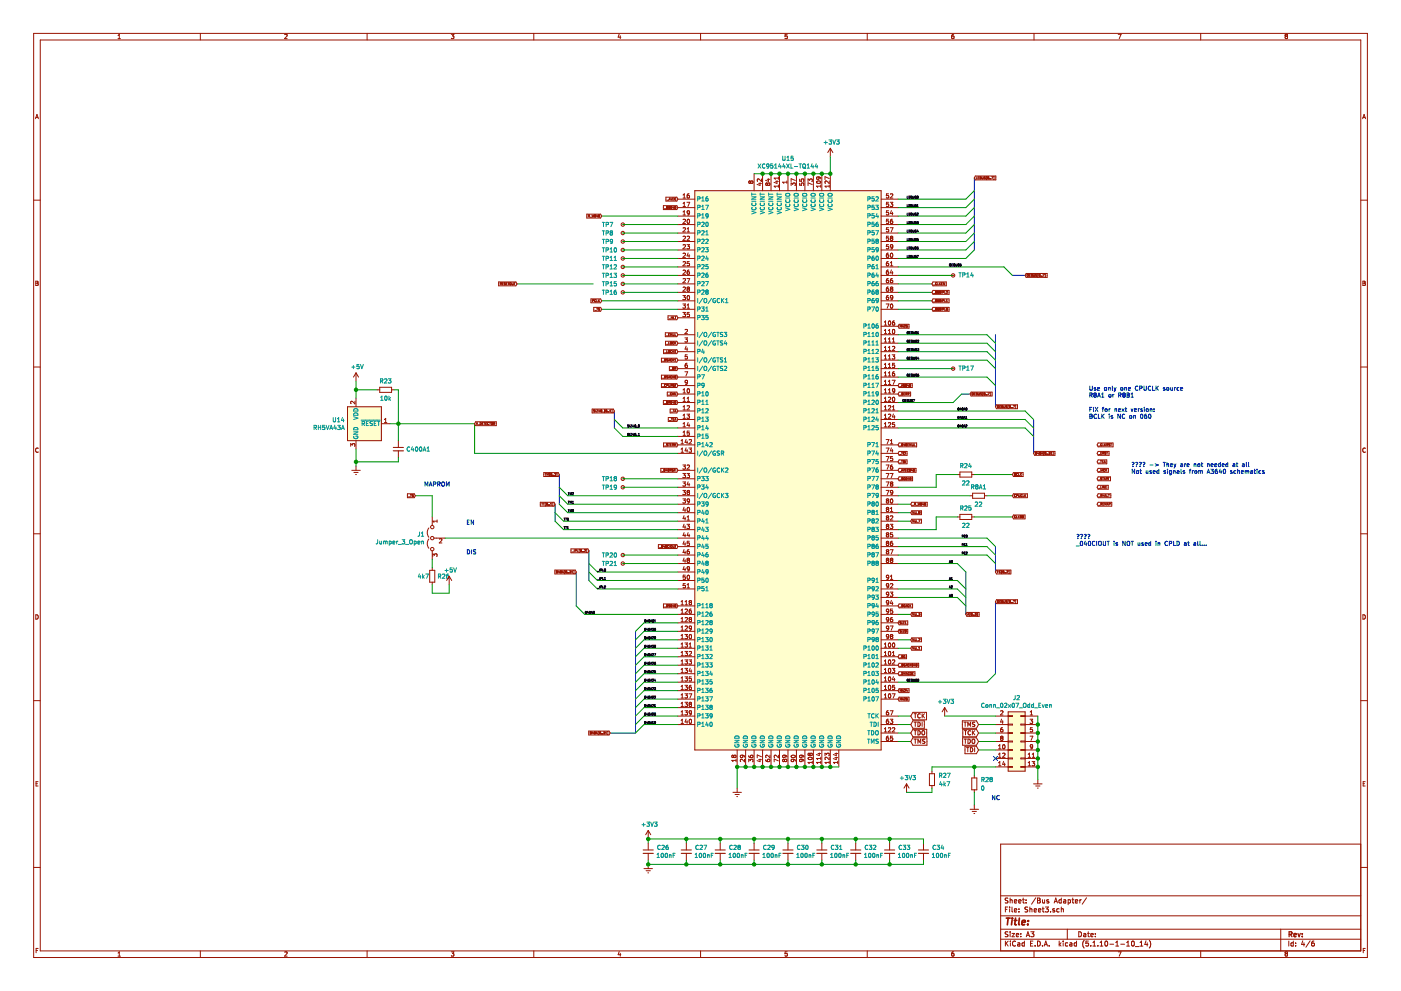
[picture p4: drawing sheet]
EESchema Schematic File Version 4
EELAYER 30 0
EELAYER END
$Descr A3 16535 11693
encoding utf-8
Sheet 4 6
Title ""
Date ""
Rev ""
Comp ""
Comment1 ""
Comment2 ""
Comment3 ""
Comment4 ""
$EndDescr
Entry Wire Line
	6600 5950 6700 6050
Entry Wire Line
	6600 5850 6700 5950
Entry Wire Line
	6600 5750 6700 5850
Text Label 6700 5850 0    25   ~ 0
TM2
Text Label 6700 5950 0    25   ~ 0
TM1
Text Label 6700 6050 0    25   ~ 0
TM0
Entry Wire Line
	11300 6650 11400 6750
Entry Wire Line
	11300 6850 11400 6950
Entry Wire Line
	11300 6950 11400 7050
Entry Wire Line
	11300 7050 11400 7150
Text Label 11200 7050 0    25   ~ 0
A3
Text Label 11200 6950 0    25   ~ 0
A2
Text Label 11200 6850 0    25   ~ 0
A1
Text Label 11200 6650 0    25   ~ 0
A0
Text Label 6650 6250 0    25   ~ 0
TT1
Text Label 6650 6150 0    25   ~ 0
TT0
Entry Wire Line
	6550 6150 6650 6250
Entry Wire Line
	6550 6050 6650 6150
Wire Wire Line
	10600 6350 11650 6350
Wire Wire Line
	10600 6450 11650 6450
Text Label 11350 6550 0    25   ~ 0
FC2
Text Label 11350 6450 0    25   ~ 0
FC1
Text Label 11350 6350 0    25   ~ 0
FC0
Entry Wire Line
	11650 6350 11750 6450
Entry Wire Line
	11650 6450 11750 6550
Entry Wire Line
	11650 6550 11750 6650
Text Label 7400 5150 0    25   ~ 0
SIZ40_1
Text Label 7400 5050 0    25   ~ 0
SIZ40_0
Entry Wire Line
	7250 5050 7350 5150
Entry Wire Line
	7250 4950 7350 5050
Wire Wire Line
	7350 5050 8000 5050
Wire Wire Line
	7350 5150 8000 5150
Entry Wire Line
	11650 3950 11750 4050
Entry Wire Line
	11650 4050 11750 4150
Entry Wire Line
	11650 4150 11750 4250
Entry Wire Line
	11650 4250 11750 4350
Entry Wire Line
	11850 3150 11950 3250
Entry Wire Line
	11650 4450 11750 4550
Entry Wire Line
	11250 4750 11350 4650
Text Label 10700 3950 0    25   ~ 0
OEBUS1
Text Label 10700 4050 0    25   ~ 0
OEBUS2
Text Label 10700 4150 0    25   ~ 0
OEBUS3
Text Label 10700 4250 0    25   ~ 0
OEBUS4
Text Label 11200 3150 0    25   ~ 0
OEBUS5
Text Label 10700 4450 0    25   ~ 0
OEBUS6
Text Label 10650 4750 0    25   ~ 0
OEBUS7
Text GLabel 8000 4350 0    25   Input ~ 0
_BR
Text GLabel 10600 7150 2    25   Input ~ 0
_BGACK
Text GLabel 8000 5250 0    25   Input ~ 0
_STERM
Text GLabel 8000 4650 0    25   Input ~ 0
_CIIN
Text GLabel 8000 4250 0    25   Input ~ 0
_DSACK1
Text GLabel 8000 4450 0    25   Input ~ 0
_DSACK0
Text GLabel 8000 3750 0    25   Input ~ 0
_HLT
Text GLabel 10600 4650 2    25   Input ~ 0
_BERR
Text GLabel 8000 4550 0    25   Input ~ 0
_CPURST
Text GLabel 6550 5950 0    25   Input ~ 0
TT[0..1]
Text GLabel 12950 5850 2    25   Input ~ 0
_RHALT
Text GLabel 8000 5550 0    25   Input ~ 0
_040RSTI
Text GLabel 6600 5600 0    25   Input ~ 0
TM[0..2]
Text GLabel 10600 7350 2    25   Input ~ 0
SIZ1
Text GLabel 10600 7450 2    25   Input ~ 0
SIZ0
Text GLabel 11750 6750 2    25   Input ~ 0
FC[0..2]
Text GLabel 12950 5550 2    25   Input ~ 0
_IACK
Text GLabel 11400 7250 2    25   Input ~ 0
A[0..3]
Text GLabel 7250 4850 0    25   Input ~ 0
SIZ40_[0..1]
Text GLabel 7100 2550 0    25   Input ~ 0
R_W040
Text GLabel 7100 3650 0    25   Input ~ 0
_TS
Text GLabel 8000 7150 0    25   Input ~ 0
_DS040
Text GLabel 10600 4550 2    25   Input ~ 0
_AS040
Text GLabel 10600 5450 2    25   Input ~ 0
_TBI
Text GLabel 11750 4800 2    25   Input ~ 0
OEBUS[0..7]
Text GLabel 12950 5750 2    25   Input ~ 0
_LINE
Text GLabel 12950 5650 2    25   Input ~ 0
_START
Text GLabel 10600 5350 2    25   Input ~ 0
_TCI
Text GLabel 10600 5550 2    25   Input ~ 0
_AVEC040
Text GLabel 6950 6500 0    25   Input ~ 0
_IPL[0..2]
Text GLabel 10600 7850 2    25   Input ~ 0
_BGACK040
Text GLabel 10600 7750 2    25   Input ~ 0
_BG
Text GLabel 10600 5650 2    25   Input ~ 0
_BG040
Text GLabel 8000 2450 0    25   Input ~ 0
_BB040
Text GLabel 8000 4750 0    25   Input ~ 0
_BR040
Text GLabel 8000 4050 0    25   Input ~ 0
_LOCK
Text GLabel 8000 4150 0    25   Input ~ 0
_LOCKE
Text GLabel 7100 3550 0    25   Input ~ 0
PCLK
Text Label 10700 3050 0    25   ~ 0
LEBUS7
Text Label 10700 2950 0    25   ~ 0
LEBUS6
Text Label 10700 2850 0    25   ~ 0
LEBUS5
Text Label 10700 2750 0    25   ~ 0
LEBUS4
Text Label 10700 2650 0    25   ~ 0
LEBUS3
Text Label 10700 2550 0    25   ~ 0
LEBUS2
Text Label 10700 2450 0    25   ~ 0
LEBUS1
Text Label 10700 2350 0    25   ~ 0
LEBUS0
Wire Wire Line
	10600 2350 11400 2350
Wire Wire Line
	10600 2450 11400 2450
Wire Wire Line
	10600 2550 11400 2550
Entry Wire Line
	11400 2750 11500 2650
Entry Wire Line
	11400 2650 11500 2550
Entry Wire Line
	11400 2550 11500 2450
Entry Wire Line
	11400 2350 11500 2250
Wire Wire Line
	10600 2650 11400 2650
Wire Wire Line
	10600 2750 11400 2750
Wire Wire Line
	10600 2850 11400 2850
Wire Wire Line
	10600 2950 11400 2950
Text GLabel 11500 2100 2    25   Input ~ 0
LEBUS[0..7]
Entry Wire Line
	11400 2450 11500 2350
Entry Wire Line
	11400 3050 11500 2950
Entry Wire Line
	11400 2950 11500 2850
Entry Wire Line
	11400 2850 11500 2750
Wire Wire Line
	10600 3050 11400 3050
Wire Wire Line
	6700 5850 8000 5850
Wire Wire Line
	6700 5950 8000 5950
Wire Wire Line
	6700 6050 8000 6050
Wire Wire Line
	6650 6150 8000 6150
Wire Wire Line
	6650 6250 8000 6250
Wire Wire Line
	10600 4450 11650 4450
Wire Wire Line
	10600 4250 11650 4250
Wire Wire Line
	10600 4150 11650 4150
Wire Wire Line
	10600 4050 11650 4050
Wire Wire Line
	10600 3950 11650 3950
Entry Wire Line
	6950 6750 7050 6850
Entry Wire Line
	6950 6650 7050 6750
Text Label 7050 6750 0    25   ~ 0
_IPL0
Text Label 7050 6850 0    25   ~ 0
_IPL1
Text Label 7050 6950 0    25   ~ 0
_IPL2
Wire Wire Line
	7050 6750 8000 6750
Wire Wire Line
	7050 6850 8000 6850
Wire Wire Line
	7050 6950 8000 6950
Wire Wire Line
	4600 5000 4700 5000
$Comp
L A3660_Library:RH5VA43A U?
U 1 1
P 4200 5000
AR Path="/5EDF3731/62C5B10B" Ref="U?"  Part="1" 
AR Path="/615132FB/62C5B10B" Ref="U14"  Part="1" 
F 0 "U14" H 4070 5046 50  0000 R CNN
F 1 "RH5VA43A" H 4070 4955 50  0000 R CNN
F 2 "Package_TO_SOT_SMD:SOT-89-3_Handsoldering" H 4300 5500 50  0001 C CNN
F 3 "http://www.ti.com/lit/ds/sbvs193d/sbvs193d.pdf" H 4200 5000 50  0001 C CNN
	1    4200 5000
	1    0    0    -1  
$EndComp
$Comp
L Device:R_Small R?
U 1 1
P 4550 4600
AR Path="/5EDF3731/62C5B111" Ref="R?"  Part="1" 
AR Path="/615132FB/62C5B111" Ref="R23"  Part="1" 
F 0 "R23" V 4446 4600 50  0000 C CNN
F 1 "10k" V 4650 4600 50  0000 C CNN
F 2 "Resistor_SMD:R_0805_2012Metric_Pad1.20x1.40mm_HandSolder" H 4550 4600 50  0001 C CNN
F 3 "~" H 4550 4600 50  0001 C CNN
	1    4550 4600
	0    1    1    0   
$EndComp
$Comp
L power:+5V #PWR?
U 1 1
P 4200 4500
AR Path="/5EDF3731/62C5B117" Ref="#PWR?"  Part="1" 
AR Path="/615132FB/62C5B117" Ref="#PWR047"  Part="1" 
F 0 "#PWR047" H 4200 4350 50  0001 C CNN
F 1 "+5V" H 4215 4673 50  0000 C CNN
F 2 "" H 4200 4500 50  0001 C CNN
F 3 "" H 4200 4500 50  0001 C CNN
	1    4200 4500
	1    0    0    -1  
$EndComp
$Comp
L power:Earth #PWR?
U 1 1
P 4200 5500
AR Path="/5EDF3731/62C5B11D" Ref="#PWR?"  Part="1" 
AR Path="/615132FB/62C5B11D" Ref="#PWR048"  Part="1" 
F 0 "#PWR048" H 4200 5250 50  0001 C CNN
F 1 "Earth" H 4200 5350 50  0001 C CNN
F 2 "" H 4200 5500 50  0001 C CNN
F 3 "~" H 4200 5500 50  0001 C CNN
	1    4200 5500
	1    0    0    -1  
$EndComp
Wire Wire Line
	4200 5500 4200 5450
Wire Wire Line
	4200 4700 4200 4600
Wire Wire Line
	4450 4600 4200 4600
Connection ~ 4200 4600
Wire Wire Line
	4200 4600 4200 4500
Wire Wire Line
	4650 4600 4700 4600
Wire Wire Line
	4700 4600 4700 5000
Connection ~ 4700 5000
Wire Wire Line
	4700 5000 5600 5000
Text GLabel 8000 3950 0    25   Input ~ 0
_EMUL
Text GLabel 10600 5250 2    25   Input ~ 0
_040EMUL
Text GLabel 12950 5350 2    25   Input ~ 0
_ERST
Text GLabel 12950 5450 2    25   Input ~ 0
_T1A
Text GLabel 12950 5250 2    25   Input ~ 0
_CLKRST
$Comp
L Device:C_Small C400A?
U 1 1
P 4700 5300
AR Path="/5EDF3731/62C5B136" Ref="C400A?"  Part="1" 
AR Path="/615132FB/62C5B136" Ref="C400A1"  Part="1" 
F 0 "C400A1" H 4792 5300 50  0000 L CNN
F 1 "C_Small" V 4838 5300 50  0001 C CNN
F 2 "Capacitor_SMD:C_1812_4532Metric_Pad1.57x3.40mm_HandSolder" H 4700 5300 50  0001 C CNN
F 3 "~" H 4700 5300 50  0001 C CNN
	1    4700 5300
	1    0    0    -1  
$EndComp
Wire Wire Line
	4700 5400 4700 5450
Wire Wire Line
	4700 5450 4200 5450
Connection ~ 4200 5450
Wire Wire Line
	4200 5450 4200 5300
Wire Wire Line
	4700 5200 4700 5000
Text GLabel 10600 3850 2    25   Input ~ 0
MA25
$Comp
L Jumper:Jumper_3_Open J?
U 1 1
P 5100 6350
AR Path="/5EDF3731/62CE5E50" Ref="J?"  Part="1" 
AR Path="/615132FB/62CE5E50" Ref="J1"  Part="1" 
F 0 "J1" V 5054 6437 50  0000 L CNN
F 1 "Jumper_3_Open" V 5145 6437 50  0000 L CNN
F 2 "Connector_PinHeader_2.54mm:PinHeader_1x03_P2.54mm_Vertical" H 5100 6350 50  0001 C CNN
F 3 "~" H 5100 6350 50  0001 C CNN
	1    5100 6350
	0    -1   1    0   
$EndComp
Wire Wire Line
	5250 6350 8000 6350
Wire Wire Line
	5100 6100 5100 5850
Wire Wire Line
	5100 5850 4900 5850
Text GLabel 4900 5850 0    25   Input ~ 0
_TS
$Comp
L Device:R_Small R?
U 1 1
P 5100 6800
AR Path="/5EDF3731/62CE5E5A" Ref="R?"  Part="1" 
AR Path="/615132FB/62CE5E5A" Ref="R26"  Part="1" 
F 0 "R26" H 5159 6800 50  0000 L CNN
F 1 "4k7" H 4995 6800 50  0000 C CNN
F 2 "Resistor_SMD:R_0805_2012Metric_Pad1.20x1.40mm_HandSolder" H 5100 6800 50  0001 C CNN
F 3 "~" H 5100 6800 50  0001 C CNN
	1    5100 6800
	1    0    0    -1  
$EndComp
Wire Wire Line
	5100 6700 5100 6600
$Comp
L power:+5V #PWR?
U 1 1
P 5300 6900
AR Path="/5EDF3731/62CE5E61" Ref="#PWR?"  Part="1" 
AR Path="/615132FB/62CE5E61" Ref="#PWR049"  Part="1" 
F 0 "#PWR049" H 5300 6750 50  0001 C CNN
F 1 "+5V" H 5315 7073 50  0000 C CNN
F 2 "" H 5300 6900 50  0001 C CNN
F 3 "" H 5300 6900 50  0001 C CNN
	1    5300 6900
	1    0    0    -1  
$EndComp
Wire Wire Line
	5300 6900 5300 7000
Wire Wire Line
	5300 7000 5100 7000
Wire Wire Line
	5100 7000 5100 6900
Text GLabel 12950 5950 2    25   Input ~ 0
_REMAP
$Comp
L CPLD_Xilinx:XC95144XL-TQ144 U15
U 1 1
P 9300 5550
F 0 "U15" H 9300 9231 50  0000 C CNN
F 1 "XC95144XL-TQ144" H 9300 9140 50  0000 C CNN
F 2 "Package_QFP:TQFP-144_20x20mm_P0.5mm" H 9300 5550 50  0001 C CNN
F 3 "https://www.xilinx.com/support/documentation/data_sheets/ds056.pdf" H 9300 5550 50  0001 C CNN
	1    9300 5550
	1    0    0    -1  
$EndComp
Wire Wire Line
	5600 5000 5600 5350
Wire Wire Line
	5600 5350 8000 5350
Wire Wire Line
	7100 3550 8000 3550
Wire Wire Line
	7100 3650 8000 3650
Wire Wire Line
	7100 2550 8000 2550
$Comp
L power:Earth #PWR?
U 1 1
P 8700 9300
AR Path="/5EDF3731/612F1802" Ref="#PWR?"  Part="1" 
AR Path="/615132FB/612F1802" Ref="#PWR052"  Part="1" 
F 0 "#PWR052" H 8700 9050 50  0001 C CNN
F 1 "Earth" H 8700 9150 50  0001 C CNN
F 2 "" H 8700 9300 50  0001 C CNN
F 3 "~" H 8700 9300 50  0001 C CNN
	1    8700 9300
	1    0    0    -1  
$EndComp
Wire Wire Line
	9900 9050 9800 9050
Connection ~ 8800 9050
Wire Wire Line
	8800 9050 8700 9050
Connection ~ 8900 9050
Wire Wire Line
	8900 9050 8800 9050
Connection ~ 9000 9050
Wire Wire Line
	9000 9050 8900 9050
Connection ~ 9100 9050
Wire Wire Line
	9100 9050 9000 9050
Connection ~ 9200 9050
Wire Wire Line
	9200 9050 9100 9050
Connection ~ 9300 9050
Wire Wire Line
	9300 9050 9200 9050
Connection ~ 9400 9050
Wire Wire Line
	9400 9050 9300 9050
Connection ~ 9500 9050
Wire Wire Line
	9500 9050 9400 9050
Connection ~ 9600 9050
Wire Wire Line
	9600 9050 9500 9050
Connection ~ 9700 9050
Wire Wire Line
	9700 9050 9600 9050
Connection ~ 9800 9050
Wire Wire Line
	9800 9050 9700 9050
Wire Wire Line
	8700 9050 8700 9300
Connection ~ 8700 9050
Wire Wire Line
	8900 2050 9000 2050
Wire Wire Line
	9800 2050 9800 1850
Connection ~ 9800 2050
Connection ~ 9000 2050
Wire Wire Line
	9000 2050 9100 2050
Connection ~ 9100 2050
Wire Wire Line
	9100 2050 9200 2050
Connection ~ 9200 2050
Wire Wire Line
	9200 2050 9300 2050
Connection ~ 9300 2050
Wire Wire Line
	9300 2050 9400 2050
Connection ~ 9400 2050
Wire Wire Line
	9400 2050 9500 2050
Connection ~ 9500 2050
Wire Wire Line
	9500 2050 9600 2050
Connection ~ 9600 2050
Wire Wire Line
	9600 2050 9700 2050
Connection ~ 9700 2050
Wire Wire Line
	9700 2050 9800 2050
$Comp
L power:+3V3 #PWR046
U 1 1
P 9800 1850
AR Path="/615132FB/613669B4" Ref="#PWR046"  Part="1" 
AR Path="/61513069/613669B4" Ref="#PWR?"  Part="1" 
F 0 "#PWR046" H 9800 1700 50  0001 C CNN
F 1 "+3V3" H 9815 2023 50  0000 C CNN
F 2 "" H 9800 1850 50  0001 C CNN
F 3 "" H 9800 1850 50  0001 C CNN
	1    9800 1850
	1    0    0    -1  
$EndComp
Text Notes 13350 5600 0    50   ~ 0
???? -> They are not needed at all\nNot used signals from A3640 schematics
Text GLabel 11000 3650 2    25   Input ~ 0
_060IPL0
Text GLabel 11000 3550 2    25   Input ~ 0
_060IPL1
Text GLabel 11000 3450 2    25   Input ~ 0
_060IPL2
Text GLabel 11000 3350 2    25   Input ~ 0
_CLKEN
Wire Wire Line
	11000 3450 10600 3450
Wire Wire Line
	10600 3550 11000 3550
Wire Wire Line
	11000 3650 10600 3650
Wire Wire Line
	11000 3350 10600 3350
Text GLabel 8000 6450 0    25   Input ~ 0
_040CIOUT
$Comp
L Device:R_Small R?
U 1 1
P 11400 5600
AR Path="/5EDF3731/64337ECC" Ref="R?"  Part="1" 
AR Path="/61513069/64337ECC" Ref="R?"  Part="1" 
AR Path="/615132FB/64337ECC" Ref="R24"  Part="1" 
F 0 "R24" V 11296 5600 50  0000 C CNN
F 1 "22" V 11500 5600 50  0000 C CNN
F 2 "Resistor_SMD:R_0805_2012Metric_Pad1.20x1.40mm_HandSolder" H 11400 5600 50  0001 C CNN
F 3 "~" H 11400 5600 50  0001 C CNN
	1    11400 5600
	0    1    1    0   
$EndComp
$Comp
L Device:R_Small R8A?
U 1 1
P 11550 5850
AR Path="/5EDF3731/64337ED2" Ref="R8A?"  Part="1" 
AR Path="/61513069/64337ED2" Ref="R8A?"  Part="1" 
AR Path="/615132FB/64337ED2" Ref="R8A1"  Part="1" 
F 0 "R8A1" V 11446 5850 50  0000 C CNN
F 1 "22" V 11650 5850 50  0000 C CNN
F 2 "Resistor_SMD:R_0805_2012Metric_Pad1.20x1.40mm_HandSolder" H 11550 5850 50  0001 C CNN
F 3 "~" H 11550 5850 50  0001 C CNN
	1    11550 5850
	0    1    1    0   
$EndComp
Wire Wire Line
	11500 5600 11950 5600
Wire Wire Line
	11650 5850 11950 5850
Text GLabel 11950 5600 2    25   Input ~ 0
BCLK
Text GLabel 11950 5850 2    25   Input ~ 0
CPUCLK
Wire Wire Line
	10600 5850 11450 5850
Text GLabel 10750 5950 2    25   Input ~ 0
_R_W040
Wire Wire Line
	10600 5950 10750 5950
$Comp
L Device:R_Small R?
U 1 1
P 11400 6100
AR Path="/5EDF3731/6180210C" Ref="R?"  Part="1" 
AR Path="/61513069/6180210C" Ref="R?"  Part="1" 
AR Path="/615132FB/6180210C" Ref="R25"  Part="1" 
F 0 "R25" V 11296 6100 50  0000 C CNN
F 1 "22" V 11500 6100 50  0000 C CNN
F 2 "Resistor_SMD:R_0805_2012Metric_Pad1.20x1.40mm_HandSolder" H 11400 6100 50  0001 C CNN
F 3 "~" H 11400 6100 50  0001 C CNN
	1    11400 6100
	0    1    1    0   
$EndComp
Wire Wire Line
	10600 6250 11050 6250
Wire Wire Line
	11500 6100 11950 6100
$Comp
L Device:C_Small C27
U 1 1
P 8100 10050
F 0 "C27" H 8200 10100 50  0000 L CNN
F 1 "100nF" H 8192 10005 50  0000 L CNN
F 2 "Capacitor_SMD:C_0805_2012Metric_Pad1.18x1.45mm_HandSolder" H 8100 10050 50  0001 C CNN
F 3 "~" H 8100 10050 50  0001 C CNN
	1    8100 10050
	1    0    0    -1  
$EndComp
$Comp
L Device:C_Small C28
U 1 1
P 8500 10050
F 0 "C28" H 8600 10100 50  0000 L CNN
F 1 "100nF" H 8592 10005 50  0000 L CNN
F 2 "Capacitor_SMD:C_0805_2012Metric_Pad1.18x1.45mm_HandSolder" H 8500 10050 50  0001 C CNN
F 3 "~" H 8500 10050 50  0001 C CNN
	1    8500 10050
	1    0    0    -1  
$EndComp
Wire Wire Line
	7650 9900 7650 9950
$Comp
L power:Earth #PWR056
U 1 1
P 7650 10200
F 0 "#PWR056" H 7650 9950 50  0001 C CNN
F 1 "Earth" H 7650 10050 50  0001 C CNN
F 2 "" H 7650 10200 50  0001 C CNN
F 3 "~" H 7650 10200 50  0001 C CNN
	1    7650 10200
	1    0    0    -1  
$EndComp
$Comp
L Device:C_Small C26
U 1 1
P 7650 10050
F 0 "C26" H 7750 10100 50  0000 L CNN
F 1 "100nF" H 7742 10005 50  0000 L CNN
F 2 "Capacitor_SMD:C_0805_2012Metric_Pad1.18x1.45mm_HandSolder" H 7650 10050 50  0001 C CNN
F 3 "~" H 7650 10050 50  0001 C CNN
	1    7650 10050
	1    0    0    -1  
$EndComp
Wire Wire Line
	7650 10200 7650 10150
Wire Wire Line
	7650 9900 8100 9900
Wire Wire Line
	8100 9900 8100 9950
Wire Wire Line
	7650 10200 8100 10200
Wire Wire Line
	8100 10200 8100 10150
Connection ~ 7650 10200
Wire Wire Line
	8100 9900 8500 9900
Wire Wire Line
	8500 9900 8500 9950
Connection ~ 8100 9900
Wire Wire Line
	8100 10200 8500 10200
Wire Wire Line
	8500 10200 8500 10150
Connection ~ 8100 10200
$Comp
L Device:C_Small C29
U 1 1
P 8900 10050
F 0 "C29" H 9000 10100 50  0000 L CNN
F 1 "100nF" H 8992 10005 50  0000 L CNN
F 2 "Capacitor_SMD:C_0805_2012Metric_Pad1.18x1.45mm_HandSolder" H 8900 10050 50  0001 C CNN
F 3 "~" H 8900 10050 50  0001 C CNN
	1    8900 10050
	1    0    0    -1  
$EndComp
Wire Wire Line
	8900 10200 8900 10150
$Comp
L Device:C_Small C30
U 1 1
P 9300 10050
F 0 "C30" H 9400 10100 50  0000 L CNN
F 1 "100nF" H 9392 10005 50  0000 L CNN
F 2 "Capacitor_SMD:C_0805_2012Metric_Pad1.18x1.45mm_HandSolder" H 9300 10050 50  0001 C CNN
F 3 "~" H 9300 10050 50  0001 C CNN
	1    9300 10050
	1    0    0    -1  
$EndComp
$Comp
L Device:C_Small C31
U 1 1
P 9700 10050
F 0 "C31" H 9800 10100 50  0000 L CNN
F 1 "100nF" H 9792 10005 50  0000 L CNN
F 2 "Capacitor_SMD:C_0805_2012Metric_Pad1.18x1.45mm_HandSolder" H 9700 10050 50  0001 C CNN
F 3 "~" H 9700 10050 50  0001 C CNN
	1    9700 10050
	1    0    0    -1  
$EndComp
$Comp
L Device:C_Small C32
U 1 1
P 10100 10050
F 0 "C32" H 10200 10100 50  0000 L CNN
F 1 "100nF" H 10192 10005 50  0000 L CNN
F 2 "Capacitor_SMD:C_0805_2012Metric_Pad1.18x1.45mm_HandSolder" H 10100 10050 50  0001 C CNN
F 3 "~" H 10100 10050 50  0001 C CNN
	1    10100 10050
	1    0    0    -1  
$EndComp
$Comp
L Device:C_Small C33
U 1 1
P 10500 10050
F 0 "C33" H 10600 10100 50  0000 L CNN
F 1 "100nF" H 10592 10005 50  0000 L CNN
F 2 "Capacitor_SMD:C_0805_2012Metric_Pad1.18x1.45mm_HandSolder" H 10500 10050 50  0001 C CNN
F 3 "~" H 10500 10050 50  0001 C CNN
	1    10500 10050
	1    0    0    -1  
$EndComp
Wire Wire Line
	8500 10200 8900 10200
Wire Wire Line
	10500 10200 10500 10150
Connection ~ 8500 10200
Connection ~ 8900 10200
Wire Wire Line
	8900 10200 9300 10200
Wire Wire Line
	10100 10150 10100 10200
Connection ~ 10100 10200
Wire Wire Line
	10100 10200 10500 10200
Wire Wire Line
	9700 10150 9700 10200
Connection ~ 9700 10200
Wire Wire Line
	9700 10200 10100 10200
Wire Wire Line
	9300 10150 9300 10200
Connection ~ 9300 10200
Wire Wire Line
	9300 10200 9700 10200
Wire Wire Line
	8500 9900 8900 9900
Wire Wire Line
	10500 9900 10500 9950
Connection ~ 8500 9900
Wire Wire Line
	10100 9950 10100 9900
Connection ~ 10100 9900
Wire Wire Line
	10100 9900 10500 9900
Wire Wire Line
	9700 9950 9700 9900
Connection ~ 9700 9900
Wire Wire Line
	9700 9900 10100 9900
Wire Wire Line
	9300 9950 9300 9900
Connection ~ 9300 9900
Wire Wire Line
	9300 9900 9700 9900
Wire Wire Line
	8900 9950 8900 9900
Connection ~ 8900 9900
Wire Wire Line
	8900 9900 9300 9900
$Comp
L Device:C_Small C34
U 1 1
P 10900 10050
F 0 "C34" H 11000 10100 50  0000 L CNN
F 1 "100nF" H 10992 10005 50  0000 L CNN
F 2 "Capacitor_SMD:C_0805_2012Metric_Pad1.18x1.45mm_HandSolder" H 10900 10050 50  0001 C CNN
F 3 "~" H 10900 10050 50  0001 C CNN
	1    10900 10050
	1    0    0    -1  
$EndComp
Wire Wire Line
	10900 10200 10900 10150
Wire Wire Line
	10900 9900 10900 9950
Wire Wire Line
	10500 9900 10900 9900
Connection ~ 10500 9900
Wire Wire Line
	10500 10200 10900 10200
Connection ~ 10500 10200
$Comp
L power:+3V3 #PWR055
U 1 1
P 7650 9900
AR Path="/615132FB/6106B85A" Ref="#PWR055"  Part="1" 
AR Path="/61513069/6106B85A" Ref="#PWR?"  Part="1" 
F 0 "#PWR055" H 7650 9750 50  0001 C CNN
F 1 "+3V3" H 7665 10073 50  0000 C CNN
F 2 "" H 7650 9900 50  0001 C CNN
F 3 "" H 7650 9900 50  0001 C CNN
	1    7650 9900
	1    0    0    -1  
$EndComp
Connection ~ 7650 9900
$Comp
L Connector_Generic:Conn_02x07_Odd_Even J2
U 1 1
P 12050 8750
F 0 "J2" H 12100 9267 50  0000 C CNN
F 1 "Conn_02x07_Odd_Even" H 12100 9176 50  0000 C CNN
F 2 "Connector_IDC:IDC-Header_2x07_P2.54mm_Vertical" H 12050 8750 50  0001 C CNN
F 3 "~" H 12050 8750 50  0001 C CNN
	1    12050 8750
	-1   0    0    -1  
$EndComp
$Comp
L power:Earth #PWR?
U 1 1
P 12250 9200
AR Path="/5EDF3731/61B48EF2" Ref="#PWR?"  Part="1" 
AR Path="/615132FB/61B48EF2" Ref="#PWR051"  Part="1" 
F 0 "#PWR051" H 12250 8950 50  0001 C CNN
F 1 "Earth" H 12250 9050 50  0001 C CNN
F 2 "" H 12250 9200 50  0001 C CNN
F 3 "~" H 12250 9200 50  0001 C CNN
	1    12250 9200
	1    0    0    -1  
$EndComp
Wire Wire Line
	12250 8450 12250 8550
Connection ~ 12250 8550
Wire Wire Line
	12250 8550 12250 8650
Connection ~ 12250 8650
Wire Wire Line
	12250 8650 12250 8750
Connection ~ 12250 8750
Wire Wire Line
	12250 8750 12250 8850
Connection ~ 12250 8850
Wire Wire Line
	12250 8850 12250 8950
Connection ~ 12250 8950
Wire Wire Line
	12250 8950 12250 9050
Connection ~ 12250 9050
Wire Wire Line
	12250 9050 12250 9200
NoConn ~ 11750 8950
Wire Wire Line
	11150 8450 11750 8450
$Comp
L power:+3V3 #PWR050
U 1 1
P 11150 8450
AR Path="/615132FB/61B70EAA" Ref="#PWR050"  Part="1" 
AR Path="/61513069/61B70EAA" Ref="#PWR?"  Part="1" 
F 0 "#PWR050" H 11150 8300 50  0001 C CNN
F 1 "+3V3" H 11165 8623 50  0000 C CNN
F 2 "" H 11150 8450 50  0001 C CNN
F 3 "" H 11150 8450 50  0001 C CNN
	1    11150 8450
	1    0    0    -1  
$EndComp
Text GLabel 11550 8750 0    50   Input ~ 0
TDO
Text GLabel 11550 8850 0    50   Input ~ 0
TDI
Text GLabel 11550 8650 0    50   Input ~ 0
TCK
Text GLabel 11550 8550 0    50   Input ~ 0
TMS
Wire Wire Line
	11750 9050 11500 9050
Wire Wire Line
	11500 9050 11500 9150
$Comp
L Device:R_Small R?
U 1 1
P 11500 9250
AR Path="/5EDF3731/61B9EB6E" Ref="R?"  Part="1" 
AR Path="/615132FB/61B9EB6E" Ref="R28"  Part="1" 
F 0 "R28" H 11650 9300 50  0000 C CNN
F 1 "0" H 11600 9200 50  0000 C CNN
F 2 "Resistor_SMD:R_0805_2012Metric_Pad1.20x1.40mm_HandSolder" H 11500 9250 50  0001 C CNN
F 3 "~" H 11500 9250 50  0001 C CNN
	1    11500 9250
	1    0    0    -1  
$EndComp
$Comp
L Device:R_Small R?
U 1 1
P 11000 9200
AR Path="/5EDF3731/61BA8205" Ref="R?"  Part="1" 
AR Path="/615132FB/61BA8205" Ref="R27"  Part="1" 
F 0 "R27" H 11150 9250 50  0000 C CNN
F 1 "4k7" H 11150 9150 50  0000 C CNN
F 2 "Resistor_SMD:R_0805_2012Metric_Pad1.20x1.40mm_HandSolder" H 11000 9200 50  0001 C CNN
F 3 "~" H 11000 9200 50  0001 C CNN
	1    11000 9200
	1    0    0    -1  
$EndComp
Wire Wire Line
	11000 9100 11000 9050
Connection ~ 11500 9050
$Comp
L power:Earth #PWR?
U 1 1
P 11500 9500
AR Path="/5EDF3731/61BBACCE" Ref="#PWR?"  Part="1" 
AR Path="/615132FB/61BBACCE" Ref="#PWR054"  Part="1" 
F 0 "#PWR054" H 11500 9250 50  0001 C CNN
F 1 "Earth" H 11500 9350 50  0001 C CNN
F 2 "" H 11500 9500 50  0001 C CNN
F 3 "~" H 11500 9500 50  0001 C CNN
	1    11500 9500
	1    0    0    -1  
$EndComp
Wire Wire Line
	11500 9350 11500 9500
$Comp
L power:+3V3 #PWR053
U 1 1
P 10700 9350
AR Path="/615132FB/61BC467C" Ref="#PWR053"  Part="1" 
AR Path="/61513069/61BC467C" Ref="#PWR?"  Part="1" 
F 0 "#PWR053" H 10700 9200 50  0001 C CNN
F 1 "+3V3" H 10715 9523 50  0000 C CNN
F 2 "" H 10700 9350 50  0001 C CNN
F 3 "" H 10700 9350 50  0001 C CNN
	1    10700 9350
	1    0    0    -1  
$EndComp
Wire Wire Line
	10700 9350 11000 9350
Wire Wire Line
	11000 9350 11000 9300
Wire Wire Line
	11750 8550 11550 8550
Wire Wire Line
	11550 8650 11750 8650
Wire Wire Line
	11750 8750 11550 8750
Wire Wire Line
	11550 8850 11750 8850
Text GLabel 10750 8650 2    50   Input ~ 0
TDO
Text GLabel 10750 8550 2    50   Input ~ 0
TDI
Text GLabel 10750 8450 2    50   Input ~ 0
TCK
Text GLabel 10750 8750 2    50   Input ~ 0
TMS
Wire Wire Line
	10600 8450 10750 8450
Wire Wire Line
	10600 8550 10750 8550
Wire Wire Line
	10600 8650 10750 8650
Wire Wire Line
	10600 8750 10750 8750
Text Notes 5000 5750 0    50   ~ 0
MAPROM
Text Notes 5500 6200 0    50   ~ 0
EN
Text Notes 5500 6550 0    50   ~ 0
DIS
Entry Wire Line
	12100 5050 12200 5150
Entry Wire Line
	6950 6850 7050 6950
Text GLabel 10600 8250 2    25   Input ~ 0
MA26
Text GLabel 10600 8150 2    25   Input ~ 0
MA24
Text GLabel 10600 7950 2    25   Input ~ 0
_DMACOE
Wire Bus Line
	11750 7100 11750 7950
Text GLabel 11750 7100 2    25   Input ~ 0
OEBUS[0..7]
Text Label 10700 8050 0    25   ~ 0
OEBUS0
Entry Wire Line
	11650 8050 11750 7950
Wire Wire Line
	10600 8050 11650 8050
Wire Wire Line
	10600 5050 12100 5050
Text Notes 12850 4700 0    50   ~ 0
Use only one CPUCLK source\nR8A1 or R8B1
Text GLabel 5600 5000 2    25   Input ~ 0
V_DETECTOR
Wire Wire Line
	10600 6150 10750 6150
Wire Wire Line
	10600 6050 10750 6050
Text GLabel 10750 7250 2    25   Input ~ 0
NU_3
Wire Wire Line
	10600 7250 10750 7250
Text GLabel 10750 7550 2    25   Input ~ 0
NU_2
Wire Wire Line
	10600 7550 10750 7550
Text GLabel 10750 7650 2    25   Input ~ 0
NU_1
Wire Wire Line
	10600 7650 10750 7650
Wire Wire Line
	10600 6850 11300 6850
Wire Wire Line
	10600 6950 11300 6950
Wire Wire Line
	10600 7050 11300 7050
Wire Wire Line
	10600 6550 11650 6550
Wire Wire Line
	10600 6650 11300 6650
Text Notes 12850 4950 0    50   ~ 0
FIX for next version:\nBCLK is NC on 060
Text GLabel 8000 2350 0    25   Input ~ 0
_AVEC
Text GLabel 8000 4850 0    25   Input ~ 0
_TA
Text GLabel 8000 4950 0    25   Input ~ 0
_TEA
Text GLabel 12200 5350 2    25   Input ~ 0
040A[0..31]
Wire Wire Line
	10600 4850 12100 4850
Wire Wire Line
	10600 4950 12100 4950
Entry Wire Line
	12100 4850 12200 4950
Entry Wire Line
	12200 5050 12100 4950
Wire Bus Line
	6800 6750 6800 7150
Text GLabel 6800 6750 0    25   Input ~ 0
040A[0..31]
Wire Wire Line
	6900 7250 8000 7250
Entry Wire Line
	6800 7150 6900 7250
Text Label 6900 7250 0    25   ~ 0
040A3
Wire Wire Line
	8000 8550 7600 8550
Text GLabel 7200 8650 0    25   Input ~ 0
040A[0..31]
Wire Bus Line
	7500 8650 7200 8650
Entry Wire Line
	7500 8650 7600 8550
Entry Wire Line
	7500 8550 7600 8450
Entry Wire Line
	7500 8450 7600 8350
Entry Wire Line
	7500 8350 7600 8250
Entry Wire Line
	7500 8250 7600 8150
Entry Wire Line
	7500 8150 7600 8050
Entry Wire Line
	7500 8050 7600 7950
Entry Wire Line
	7500 7950 7600 7850
Entry Wire Line
	7500 7850 7600 7750
Entry Wire Line
	7500 7750 7600 7650
Entry Wire Line
	7500 7550 7600 7450
Entry Wire Line
	7500 7650 7600 7550
Entry Wire Line
	7500 7450 7600 7350
Text Label 7600 8550 0    25   ~ 0
040A19
Text Label 7600 8450 0    25   ~ 0
040A20
Text Label 7600 8350 0    25   ~ 0
040A21
Text Label 7600 8250 0    25   ~ 0
040A22
Text Label 7600 8150 0    25   ~ 0
040A23
Text Label 7600 8050 0    25   ~ 0
040A24
Text Label 7600 7950 0    25   ~ 0
040A25
Text Label 7600 7850 0    25   ~ 0
040A26
Text Label 7600 7750 0    25   ~ 0
040A27
Text Label 7600 7650 0    25   ~ 0
040A28
Text Label 7600 7550 0    25   ~ 0
040A29
Text Label 7600 7450 0    25   ~ 0
040A30
Text Label 7600 7350 0    25   ~ 0
040A31
Wire Wire Line
	7600 8450 8000 8450
Wire Wire Line
	8000 8350 7600 8350
Wire Wire Line
	8000 8250 7600 8250
Wire Wire Line
	8000 8150 7600 8150
Wire Wire Line
	8000 8050 7600 8050
Wire Wire Line
	8000 7950 7600 7950
Wire Wire Line
	8000 7850 7600 7850
Wire Wire Line
	8000 7750 7600 7750
Wire Wire Line
	8000 7650 7600 7650
Wire Wire Line
	8000 7550 7600 7550
Wire Wire Line
	8000 7450 7600 7450
Wire Wire Line
	8000 7350 7600 7350
Text Label 11300 4950 0    25   ~ 0
040A1
Text Label 11300 5050 0    25   ~ 0
040A2
Text GLabel 11950 6100 2    25   Input ~ 0
CLK90
Text GLabel 10750 6150 2    25   Input ~ 0
NU_7
Text GLabel 10750 6050 2    25   Input ~ 0
NU_8
Text Label 11300 4850 0    25   ~ 0
040A0
Text GLabel 12100 3250 2    25   Input ~ 0
OEBUS[0..7]
Wire Bus Line
	11950 3250 12100 3250
Wire Wire Line
	10600 3150 11850 3150
Wire Wire Line
	10600 4750 11250 4750
Text GLabel 11450 4650 2    25   Input ~ 0
OEBUS[0..7]
Wire Bus Line
	11350 4650 11450 4650
$Comp
L Connector:TestPoint_Small TP7
U 1 1
P 7350 2650
F 0 "TP7" H 7100 2650 50  0000 L CNN
F 1 "TestPoint_Small" H 7398 2605 50  0001 L CNN
F 2 "TestPoint:TestPoint_Pad_1.0x1.0mm" H 7550 2650 50  0001 C CNN
F 3 "~" H 7550 2650 50  0001 C CNN
	1    7350 2650
	1    0    0    -1  
$EndComp
$Comp
L Connector:TestPoint_Small TP8
U 1 1
P 7350 2750
F 0 "TP8" H 7100 2750 50  0000 L CNN
F 1 "TestPoint_Small" H 7398 2705 50  0001 L CNN
F 2 "TestPoint:TestPoint_Pad_1.0x1.0mm" H 7550 2750 50  0001 C CNN
F 3 "~" H 7550 2750 50  0001 C CNN
	1    7350 2750
	1    0    0    -1  
$EndComp
Wire Wire Line
	7350 2650 8000 2650
Wire Wire Line
	7350 2750 8000 2750
$Comp
L Connector:TestPoint_Small TP9
U 1 1
P 7350 2850
F 0 "TP9" H 7100 2850 50  0000 L CNN
F 1 "TestPoint_Small" H 7398 2805 50  0001 L CNN
F 2 "TestPoint:TestPoint_Pad_1.0x1.0mm" H 7550 2850 50  0001 C CNN
F 3 "~" H 7550 2850 50  0001 C CNN
	1    7350 2850
	1    0    0    -1  
$EndComp
$Comp
L Connector:TestPoint_Small TP10
U 1 1
P 7350 2950
F 0 "TP10" H 7100 2950 50  0000 L CNN
F 1 "TestPoint_Small" H 7398 2905 50  0001 L CNN
F 2 "TestPoint:TestPoint_Pad_1.0x1.0mm" H 7550 2950 50  0001 C CNN
F 3 "~" H 7550 2950 50  0001 C CNN
	1    7350 2950
	1    0    0    -1  
$EndComp
Wire Wire Line
	7350 2850 8000 2850
Wire Wire Line
	7350 2950 8000 2950
$Comp
L Connector:TestPoint_Small TP11
U 1 1
P 7350 3050
F 0 "TP11" H 7100 3050 50  0000 L CNN
F 1 "TestPoint_Small" H 7398 3005 50  0001 L CNN
F 2 "TestPoint:TestPoint_Pad_1.0x1.0mm" H 7550 3050 50  0001 C CNN
F 3 "~" H 7550 3050 50  0001 C CNN
	1    7350 3050
	1    0    0    -1  
$EndComp
$Comp
L Connector:TestPoint_Small TP12
U 1 1
P 7350 3150
F 0 "TP12" H 7100 3150 50  0000 L CNN
F 1 "TestPoint_Small" H 7398 3105 50  0001 L CNN
F 2 "TestPoint:TestPoint_Pad_1.0x1.0mm" H 7550 3150 50  0001 C CNN
F 3 "~" H 7550 3150 50  0001 C CNN
	1    7350 3150
	1    0    0    -1  
$EndComp
Wire Wire Line
	7350 3050 8000 3050
Wire Wire Line
	7350 3150 8000 3150
$Comp
L Connector:TestPoint_Small TP13
U 1 1
P 7350 3250
F 0 "TP13" H 7100 3250 50  0000 L CNN
F 1 "TestPoint_Small" H 7398 3205 50  0001 L CNN
F 2 "TestPoint:TestPoint_Pad_1.0x1.0mm" H 7550 3250 50  0001 C CNN
F 3 "~" H 7550 3250 50  0001 C CNN
	1    7350 3250
	1    0    0    -1  
$EndComp
$Comp
L Connector:TestPoint_Small TP15
U 1 1
P 7350 3350
F 0 "TP15" H 7100 3350 50  0000 L CNN
F 1 "TestPoint_Small" H 7398 3305 50  0001 L CNN
F 2 "TestPoint:TestPoint_Pad_1.0x1.0mm" H 7550 3350 50  0001 C CNN
F 3 "~" H 7550 3350 50  0001 C CNN
	1    7350 3350
	1    0    0    -1  
$EndComp
Wire Wire Line
	7350 3250 8000 3250
Wire Wire Line
	7350 3350 8000 3350
$Comp
L Connector:TestPoint_Small TP16
U 1 1
P 7350 3450
F 0 "TP16" H 7100 3450 50  0000 L CNN
F 1 "TestPoint_Small" H 7398 3405 50  0001 L CNN
F 2 "TestPoint:TestPoint_Pad_1.0x1.0mm" H 7550 3450 50  0001 C CNN
F 3 "~" H 7550 3450 50  0001 C CNN
	1    7350 3450
	1    0    0    -1  
$EndComp
Wire Wire Line
	7350 3450 8000 3450
$Comp
L Connector:TestPoint_Small TP18
U 1 1
P 7350 5650
F 0 "TP18" H 7100 5650 50  0000 L CNN
F 1 "TestPoint_Small" H 7398 5605 50  0001 L CNN
F 2 "TestPoint:TestPoint_Pad_1.0x1.0mm" H 7550 5650 50  0001 C CNN
F 3 "~" H 7550 5650 50  0001 C CNN
	1    7350 5650
	1    0    0    -1  
$EndComp
$Comp
L Connector:TestPoint_Small TP19
U 1 1
P 7350 5750
F 0 "TP19" H 7100 5750 50  0000 L CNN
F 1 "TestPoint_Small" H 7398 5705 50  0001 L CNN
F 2 "TestPoint:TestPoint_Pad_1.0x1.0mm" H 7550 5750 50  0001 C CNN
F 3 "~" H 7550 5750 50  0001 C CNN
	1    7350 5750
	1    0    0    -1  
$EndComp
Wire Wire Line
	7350 5650 8000 5650
Wire Wire Line
	7350 5750 8000 5750
$Comp
L Connector:TestPoint_Small TP20
U 1 1
P 7350 6550
F 0 "TP20" H 7100 6550 50  0000 L CNN
F 1 "TestPoint_Small" H 7398 6505 50  0001 L CNN
F 2 "TestPoint:TestPoint_Pad_1.0x1.0mm" H 7550 6550 50  0001 C CNN
F 3 "~" H 7550 6550 50  0001 C CNN
	1    7350 6550
	1    0    0    -1  
$EndComp
$Comp
L Connector:TestPoint_Small TP21
U 1 1
P 7350 6650
F 0 "TP21" H 7100 6650 50  0000 L CNN
F 1 "TestPoint_Small" H 7398 6605 50  0001 L CNN
F 2 "TestPoint:TestPoint_Pad_1.0x1.0mm" H 7550 6650 50  0001 C CNN
F 3 "~" H 7550 6650 50  0001 C CNN
	1    7350 6650
	1    0    0    -1  
$EndComp
Wire Wire Line
	7350 6550 8000 6550
Wire Wire Line
	7350 6650 8000 6650
$Comp
L Connector:TestPoint_Small TP17
U 1 1
P 11250 4350
F 0 "TP17" H 11000 4350 50  0000 L CNN
F 1 "TestPoint_Small" H 11298 4305 50  0001 L CNN
F 2 "TestPoint:TestPoint_Pad_1.0x1.0mm" H 11450 4350 50  0001 C CNN
F 3 "~" H 11450 4350 50  0001 C CNN
	1    11250 4350
	-1   0    0    1   
$EndComp
$Comp
L Connector:TestPoint_Small TP14
U 1 1
P 11250 3250
F 0 "TP14" H 11000 3250 50  0000 L CNN
F 1 "TestPoint_Small" H 11298 3205 50  0001 L CNN
F 2 "TestPoint:TestPoint_Pad_1.0x1.0mm" H 11450 3250 50  0001 C CNN
F 3 "~" H 11450 3250 50  0001 C CNN
	1    11250 3250
	-1   0    0    1   
$EndComp
Wire Wire Line
	11250 4350 10600 4350
Wire Wire Line
	11250 3250 10600 3250
Wire Wire Line
	11300 6100 11050 6100
Wire Wire Line
	11050 6100 11050 6250
Wire Wire Line
	11300 5600 11050 5600
Wire Wire Line
	11050 5750 10600 5750
Wire Wire Line
	11050 5600 11050 5750
Text Notes 11700 9450 0    50   ~ 0
NC
Wire Wire Line
	11000 9050 11500 9050
Text GLabel 6100 3350 0    25   Input ~ 0
RESETOUT
Wire Wire Line
	6100 3350 7000 3350
Text Notes 12700 6450 0    50   ~ 0
????\n_040CIOUT is NOT used in CPLD at all…
Wire Bus Line
	7250 4850 7250 5050
Wire Bus Line
	6550 5950 6550 6150
Wire Bus Line
	6600 5600 6600 5950
Wire Bus Line
	11750 6450 11750 6750
Wire Bus Line
	6950 6500 6950 6850
Wire Bus Line
	12200 4950 12200 5350
Wire Bus Line
	11400 6750 11400 7250
Wire Bus Line
	11750 3950 11750 4800
Wire Bus Line
	11500 2100 11500 2950
Wire Bus Line
	7500 7450 7500 8650
$EndSCHEMATC
